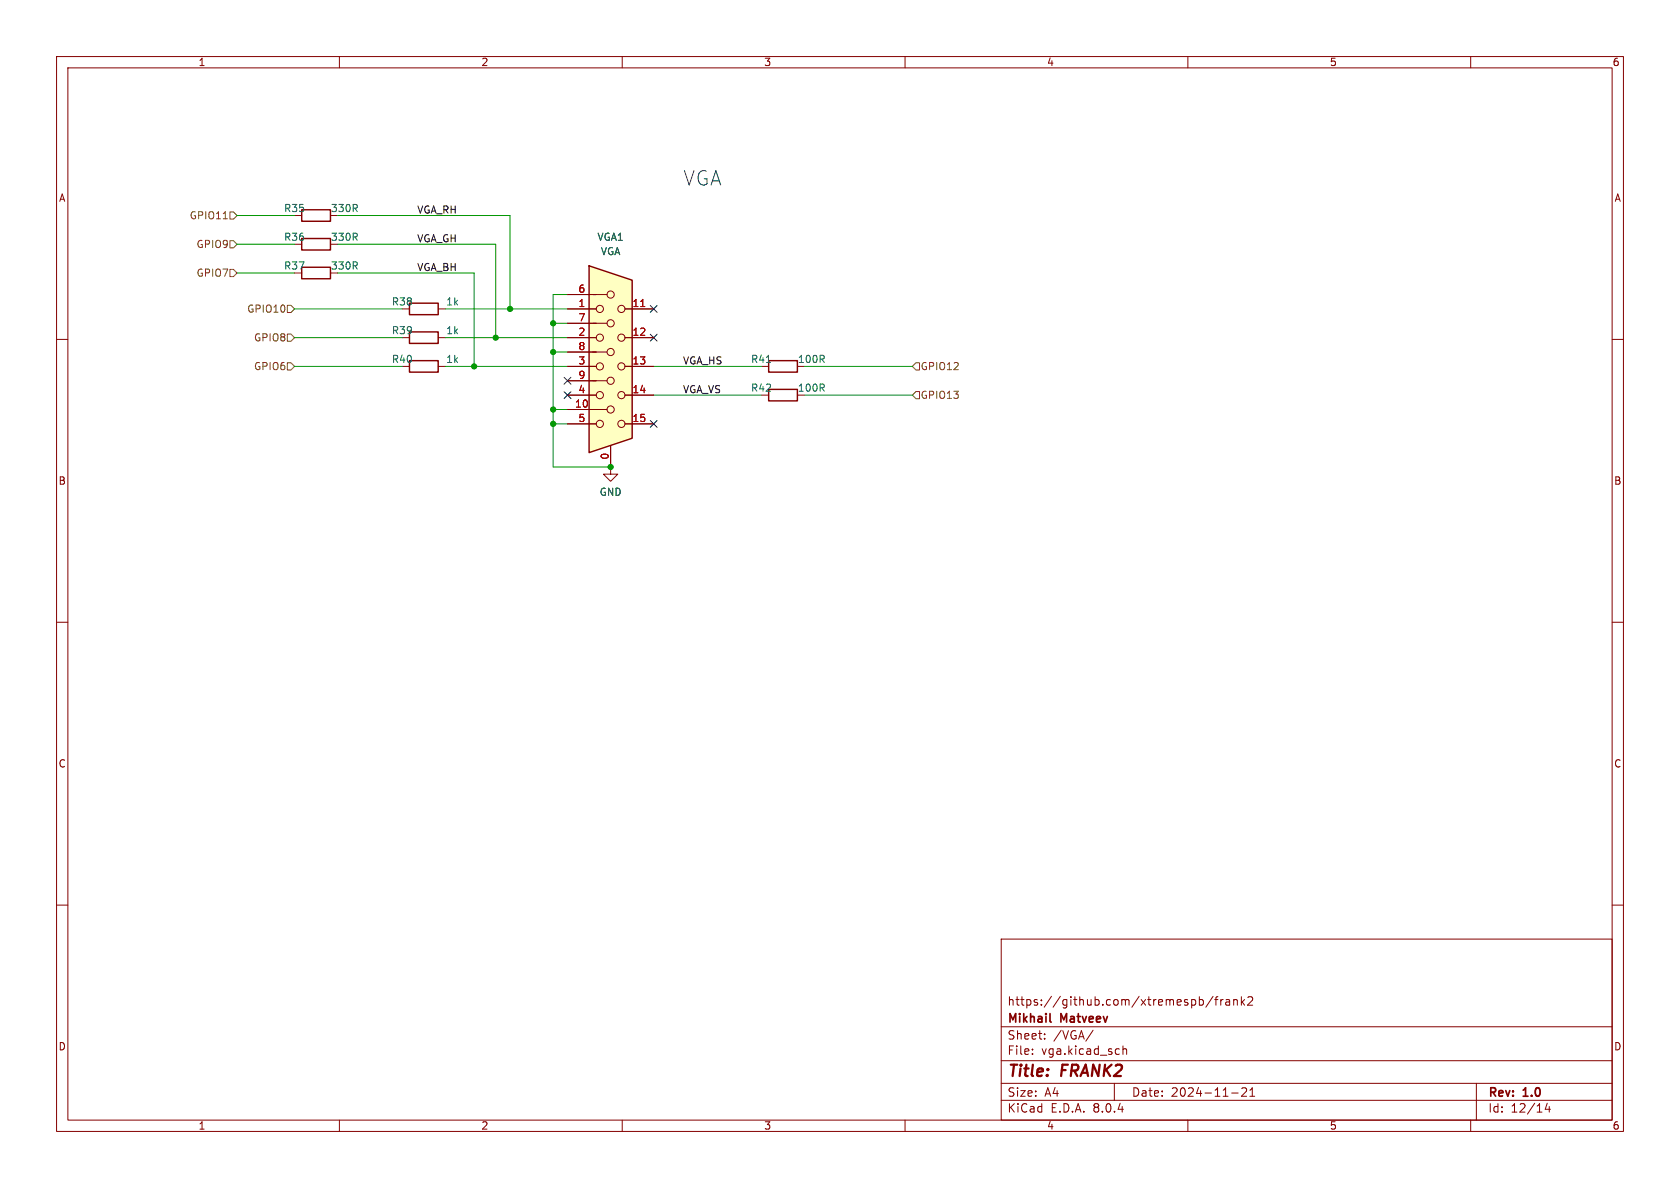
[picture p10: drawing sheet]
<svg xmlns="http://www.w3.org/2000/svg" width="297mm" height="210mm" viewBox="0 0 297 210" stroke-linecap="round" stroke-linejoin="round" font-family="sans-serif">
<g fill="none" stroke="#840000" stroke-width=".18">
<path d="M10 10h277v190h-277zM12 12h273v186h-273zM60 10v2M110 10v2M160 10v2M210 10v2M260 10v2M10 60h2M77.5 54.6h1.2M285 60h2M77.5 64.8h1.2M10 110h2"/>
<path d="M285 110h2M10 160h2M285 160h2M177 166h108v32h-108zM212 176.2v1.5M212 176.8l.5-.1 .2 .3v.4l-.1 .2h-.6M214.5 176.1l-1.3 2M214.7 176.7h.6M215.3 176.2l-.3 .2v1.3M215.8 176.7v1M216.2 176.7l-.2 .1-.2 .2M216.7 176.8h.6l.1 .9"/>
<path d="M217.4 177.1h-.5a.29 .29 0 0 0-.2 .3 .29 .29 0 0 0 .2 .3l.5-.1M218.1 176.8l.2-.1 .4 .1v.9M218.1 176.7v1M219.5 176.2v1.5M219.6 177.1l.4 .6M220 176.7l-.5 .6M220.6 176.3l.6-.1 .2 .1 .1 .3-1 1.1h1M60 198v2M110 198v2M160 198v2M177 194.5h108M177 191.5h108"/>
<path d="M177 187.5h108M177 181.5h108M182.5 186.3v.1M182.5 185.5v.1M184.7 183.6v.1M184.7 182.8v.1M193.2 182.1l-1.2 2M197 191.5v3M198.5 184.9v1.5M198.5 185.5l.2-.1 .4 .1 .1 .9M210 198v2M217.7 193.2h1.2"/>
<path d="M219.5 192.4l.6-.1 .2 .1 .1 .3-.9 1.1h.9M221 193.8h.8M221 192.7l.4-.4v1.5M260 198v2M261 191.5v6.5M273.5 195l-.3 1.1h.9M273.9 195.6v1"/>
</g>
<path d="M185.6 180.5l.2 .2" fill="none" stroke="#840000" stroke-width=".3"/>
<path d="M53.3 37.1h5.1v2h-5.1zM53.3 47.2h5.1v2.1h-5.1zM53.3 42.2h5.1v2h-5.1zM72.4 53.6h5.1v2h-5.1zM72.4 63.8h5.1v2h-5.1z" fill="none" stroke="#840000" stroke-width=".25"/>
<path d="M104.1 47l7.7 2.5v28l-7.7 2.5z" fill="#ffffc2"/>
<g fill="none" stroke="#840000" stroke-width=".18">
<path d="M77.5 59.7h1.2M100.3 57.2h7M100.3 52.1h7M100.3 54.6h5.1M100.3 59.7h5.1M110.5 54.6h5.1M110.5 59.7h5.1M100.3 72.4h7M100.3 67.3h7M100.3 62.2h7M100.3 64.8h5.1M100.3 69.9h5.1"/>
<path d="M100.3 74.9h5.1M107.9 78.7v5.1h1.3l-1.3 1.3-1.2-1.3h1.2M110.5 64.8h5.1M110.5 69.9h5.1M110.5 74.9h5.1"/>
<circle cx="106" cy="59.7" r=".63"/>
<circle cx="106" cy="54.6" r=".63"/>
<circle cx="107.9" cy="57.1" r=".63"/>
<circle cx="107.9" cy="52.1" r=".63"/>
<circle cx="109.9" cy="59.7" r=".63"/>
<circle cx="109.9" cy="54.6" r=".63"/>
<circle cx="106" cy="69.8" r=".63"/>
<circle cx="106" cy="74.9" r=".63"/>
<circle cx="106" cy="64.8" r=".63"/>
<circle cx="107.9" cy="72.4" r=".63"/>
<circle cx="107.9" cy="62.2" r=".63"/>
<circle cx="107.9" cy="67.3" r=".63"/>
<circle cx="109.9" cy="74.9" r=".63"/>
<circle cx="109.9" cy="64.8" r=".63"/>
<circle cx="109.9" cy="69.8" r=".63"/>
</g>
<path d="M72.4 58.7h5.1v2h-5.1zM104.1 47l7.7 2.5v28l-7.7 2.5zM135.9 63.8h5.1v2h-5.1zM135.9 68.8h5.1v2.1h-5.1z" fill="none" stroke="#840000" stroke-width=".25"/>
<path d="M113.3 54.2h.7" fill="none" stroke="#a90000" stroke-width=".18"/>
<path d="M135.5 64.1h.7" fill="none" stroke="#006464" stroke-width=".18"/>
<path d="M39.5 38.7h.7M40.6 37.5h.7l.6 .6-.6 .6h-.7zM40.6 42.5h.7l.6 .7-.6 .6h-.7zM40.6 47.6h.7l.6 .7-.6 .6h-.7zM50.8 54h.6l.7 .6-.7 .6h-.6zM50.8 59.1h.6l.7 .6-.7 .6h-.6zM50.8 64.1h.6l.7 .7-.7 .6h-.6zM161.9 69.2h.7v1.3h-.7l-.6-.6zM161.9 64.1h.7v1.3h-.7l-.6-.6z" fill="none" stroke="#725600" stroke-width=".18"/>
<g fill="none" stroke="#009600" stroke-width=".18">
<path d="M41.9 38.1h10.2M59.7 38.1h30.5v16.5M41.9 43.2h10.2M41.9 48.3h10.2M52.1 59.7h19M52.1 54.6h19M59.7 43.2h27.9v16.5M59.7 48.3h24.1v16.5M78.7 59.7h21.6M78.7 54.6h21.6M97.8 57.2h2.5M100.3 52.1h-2.5v30.5h10.1"/>
<path d="M52.1 64.8h19M78.7 64.8h21.6M97.8 74.9h2.5M97.8 72.4h2.5M97.8 62.2h2.5M115.6 64.8h19M115.6 69.9h19M142.2 64.8h19.1M142.2 69.9h19.1"/>
</g>
<path d="M115 59.1l1.2 1.2M115 54l1.2 1.2M116.2 59.1l-1.2 1.2M116.2 54l-1.2 1.2M99.7 66.7l1.2 1.2M99.7 69.2l1.2 1.3M100.9 66.7l-1.2 1.2M100.9 69.2l-1.2 1.3M115 74.3l1.2 1.2M116.2 74.3l-1.2 1.2" fill="none" stroke="#000084" stroke-width=".18"/>
<g fill="#009600" stroke="#009600" stroke-width=".18">
<circle cx="97.8" cy="72.4" r=".46"/>
<circle cx="97.8" cy="74.9" r=".46"/>
<circle cx="107.9" cy="82.6" r=".46"/>
<circle cx="90.2" cy="54.6" r=".46"/>
<circle cx="97.8" cy="57.2" r=".46"/>
<circle cx="97.8" cy="62.2" r=".46"/>
<circle cx="87.6" cy="59.7" r=".46"/>
<circle cx="83.8" cy="64.8" r=".46"/>
</g>
<text font-size="3.5" fill="#0000c2" x="120.6" y="33">VGA</text>
<g font-size="2.8" fill="#840000">
<text x="178" y="190.9">Title:</text>
<text x="187.7" y="190.9">FRANK2</text>
</g>
<g font-size="2.1" fill="#840000">
<text x="178" y="178">https://github.com/xtremespb/frank2</text>
<text x="178" y="184">Sheet:</text>
<text x="178" y="181.2">Mikhail</text>
<text x="186.2" y="184">/VGA/</text>
<text x="187.6" y="181.2">Matveev</text>
<text x="178" y="186.7">File:</text>
<text x="184.1" y="186.7">vga.kicad_sch</text>
<text x="178" y="196.9">KiCad</text>
<text x="178" y="194.1">Size:</text>
<text x="184.7" y="194.1">A4</text>
<text x="185.7" y="196.9">E.D.A.</text>
<text x="193.3" y="196.9">8.0.4</text>
<text x="200" y="194.1">Date:</text>
<text x="207" y="194.1">2024-11-21</text>
<text x="263" y="194.3">Rev:</text>
<text x="263" y="196.9">Id:</text>
<text x="267.1" y="196.9">12/14</text>
<text x="269.4" y="194.3">1.0</text>
</g>
<g font-size="1.8" fill="#840000">
<text x="35" y="11.9">1</text>
<text x="85" y="11.9">2</text>
<text x="135" y="11.9">3</text>
<text x="185" y="11.9">4</text>
<text x="235" y="11.9">5</text>
<text x="285" y="11.9">6</text>
<text x="10.3" y="35.9">A</text>
<text x="285.3" y="35.9">A</text>
<text x="10.3" y="85.9">B</text>
<text x="285.3" y="85.9">B</text>
<text x="10.3" y="135.9">C</text>
<text x="285.3" y="135.9">C</text>
<text x="10.3" y="185.9">D</text>
<text x="285.3" y="185.9">D</text>
<text x="35" y="199.9">1</text>
<text x="85" y="199.9">2</text>
<text x="135" y="199.9">3</text>
<text x="185" y="199.9">4</text>
<text x="235" y="199.9">5</text>
<text x="285" y="199.9">6</text>
</g>
<g font-size="1.8" fill="#725600">
<text x="33.4" y="39">GPIO11</text>
<text x="34.7" y="44">GPIO9</text>
<text x="34.7" y="49.1">GPIO7</text>
<text x="43.6" y="55.5">GPIO10</text>
<text x="44.8" y="60.6">GPIO8</text>
<text x="44.8" y="65.6">GPIO6</text>
<text x="162.7" y="65.6">GPIO12</text>
<text x="162.7" y="70.7">GPIO13</text>
</g>
<g font-size="1.8" fill="#006464">
<text x="50.1" y="37.7">R35</text>
<text x="58.4" y="37.7">330R</text>
<text x="50.1" y="47.9">R37</text>
<text x="50.1" y="42.8">R36</text>
<text x="58.4" y="47.9">330R</text>
<text x="58.4" y="42.8">330R</text>
<text x="105.5" y="42.8">VGA1</text>
<text x="106.1" y="45.3">VGA</text>
<text x="69.2" y="54.2">R38</text>
<text x="69.2" y="59.3">R39</text>
<text x="78.8" y="54.2">1k</text>
<text x="78.8" y="59.3">1k</text>
<text x="69.2" y="64.4">R40</text>
<text x="78.8" y="64.4">1k</text>
<text x="132.7" y="64.4">R41</text>
<text x="141" y="64.4">100R</text>
<text x="132.7" y="69.4">R42</text>
<text x="141" y="69.4">100R</text>
<text x="105.9" y="87.9">GND</text>
</g>
<g font-size="1.8" fill="#0f0f0f">
<text x="73.7" y="37.8">VGA_RH</text>
<text x="73.7" y="42.9">VGA_GH</text>
<text x="73.7" y="48">VGA_BH</text>
<text x="120.6" y="64.5">VGA_HS</text>
<text x="120.6" y="69.6">VGA_VS</text>
</g>
<g font-size="1.8" fill="#a90000">
<text x="102.2" y="51.8">6</text>
<text x="102.2" y="54.4">1</text>
<text x="102.2" y="59.4">2</text>
<text x="102.2" y="56.9">7</text>
<text x="111.7" y="54.4">11</text>
<text x="111.7" y="59.4">12</text>
<text x="102.2" y="64.5">3</text>
<text x="102.2" y="62">8</text>
<text x="111.7" y="64.5">13</text>
<text x="102.2" y="69.6">4</text>
<text x="102.2" y="67.1">9</text>
<text x="111.7" y="69.6">14</text>
<text x="101.6" y="72.1">10</text>
<text x="102.2" y="74.7">5</text>
<text x="111.7" y="74.7">15</text>
<text x="107.7" y="81.4" transform="rotate(-90 107.7 81.4)">0</text>
</g>
</svg>
